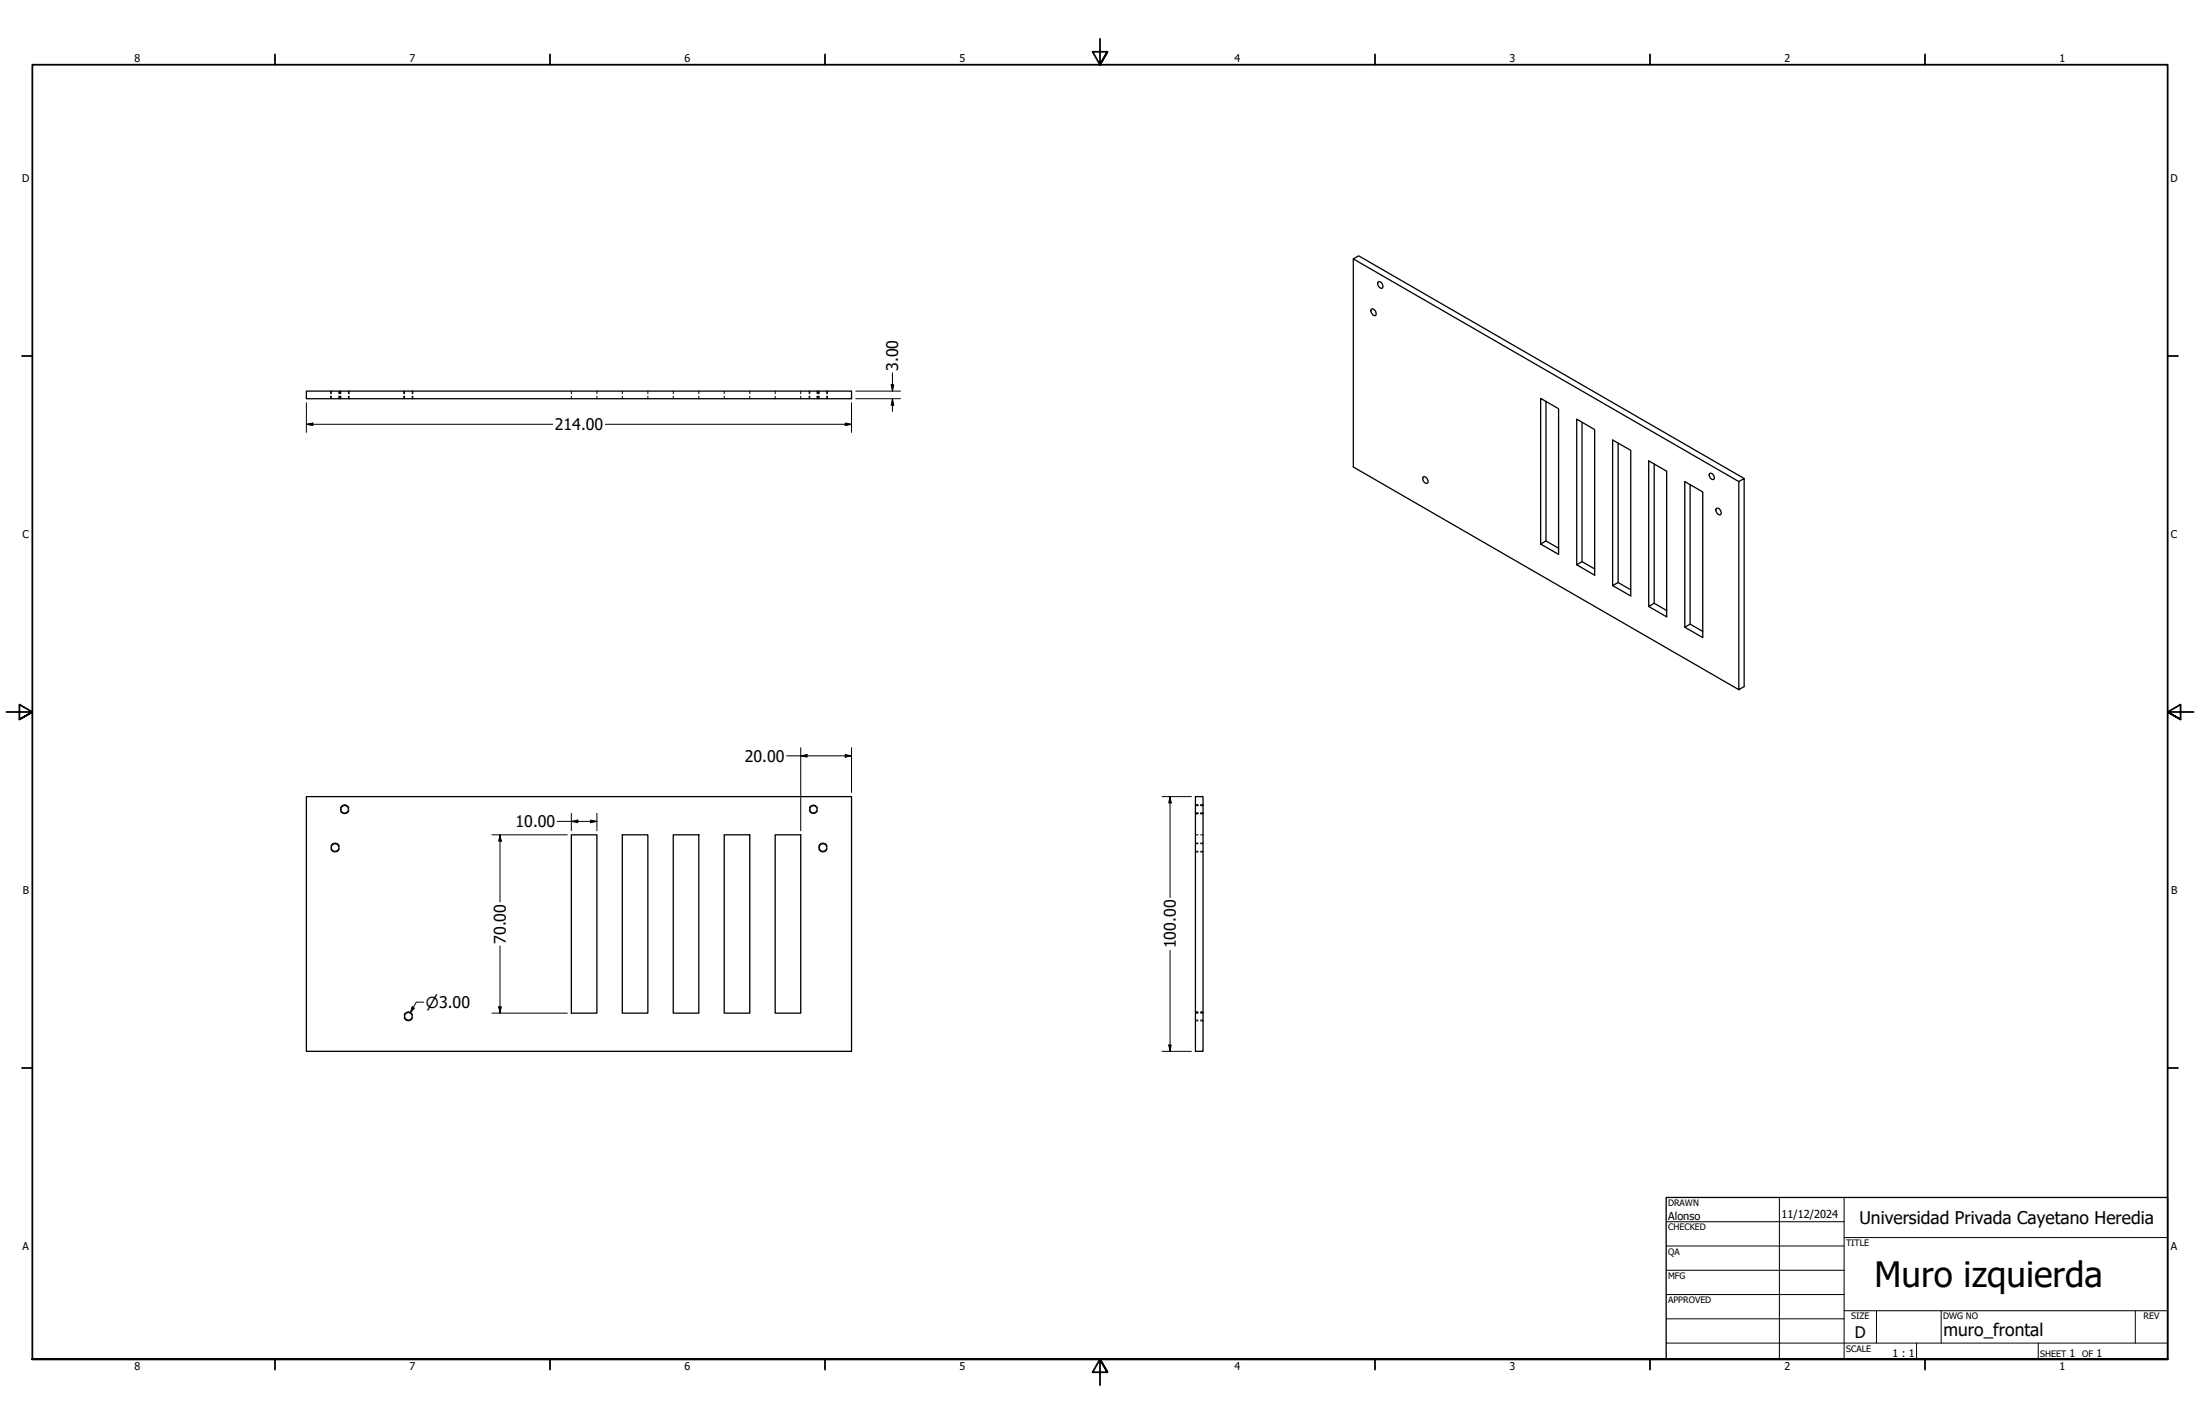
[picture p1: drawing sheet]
<svg xmlns="http://www.w3.org/2000/svg" width="864mm" height="559mm" viewBox="0 0 864 559" stroke-linecap="round" stroke-linejoin="round" font-family="sans-serif">
<!-- layer: Hidden Narrow (ANSI) -->
<g fill="none" stroke="#000" stroke-width=".39">
<path d="M129.8 153.5v1M129.8 155.4v1.1M133.3 153.5v1M133.3 155.4v1.1M133.5 153.5v1M133.5 155.4v1.1M137 153.5v1M137 155.4v1.1M158.5 153.5v1M158.5 155.4v1.1M162.1 153.5v1M162.1 155.4v1.1"/>
<path d="M317.6 153.5v1M317.6 155.4v1.1M321 153.5v1M321 155.4v1.1M321.2 153.5v1M321.2 155.4v1.1M324.8 153.5v1M324.8 155.4v1.1M133.7 317.1a1.71 1.71 0 0 1 1.6-1.3 1.71 1.71 0 0 1 1.7 1.3M133.7 318.1a1.73 1.73 0 0 0 1.6 1.2 1.73 1.73 0 0 0 1.7-1.2M317.7 318.1a1.68 1.68 0 0 0 1.6 1.2 1.68 1.68 0 0 0 1.6-1.2M317.8 317.1a1.63 1.63 0 0 1 1.5-1.2 1.63 1.63 0 0 1 1.6 1.2"/>
<path d="M469.3 315.9h1M469.3 319.3h1M469.3 315.8h1M471.3 315.9h.9M471.3 319.3h.9M471.3 315.8h.9M129.9 332a1.78 1.78 0 0 1 1.6-1.2 1.78 1.78 0 0 1 1.7 1.2M129.9 333.1a1.78 1.78 0 0 0 1.6 1.2 1.78 1.78 0 0 0 1.7-1.2M321.4 332a1.73 1.73 0 0 1 1.6-1.2 1.73 1.73 0 0 1 1.7 1.2M321.4 333.1a1.73 1.73 0 0 0 1.6 1.2 1.73 1.73 0 0 0 1.7-1.2M469.3 330.8h1M469.3 334.3h1"/>
<path d="M471.3 330.8h.9M471.3 334.3h.9M158.6 398.3a1.73 1.73 0 0 1 1.7-1.2 1.73 1.73 0 0 1 1.6 1.2M158.6 399.4a1.71 1.71 0 0 0 1.7 1.2 1.71 1.71 0 0 0 1.6-1.2M469.3 397.1h1M471.3 397.1h.9M469.3 400.6h1M471.3 400.6h.9"/>
</g>
<!-- layer: Visible (ANSI) -->
<g fill="none" stroke="#000" stroke-width=".51">
<path d="M531.2 101.6l151.4 87.4 2.1-1.2v81.6l-2.1 1.2v-81.6M540.9 110.7l.3-.2a1.79 1.79 0 0 1 1.4 2.6 1.8 1.8 0 0 1-1.7-2.4zM538.2 121.4l.4-.2a1.86 1.86 0 0 1 1.4 2.6 1.87 1.87 0 0 1-1.8-2.4zM120.3 153.5h214v3h-214zM606.9 157.5v54.8l-2.1 1.2v-57.2l7 4.1v57.2l-7-4.1M618.9 164.5l7.1 4.1v57.1l-7.1-4.1zM621 165.7v54.7M635.2 173.9v54.7l-2.2 1.2v-57.1l7.1 4v57.2l-7.1-4.1M558.5 187.3l.4-.3a1.83 1.83 0 0 1 1.4 2.6 1.78 1.78 0 0 1-1.8-2.3zM649.4 182.1v54.6l-2.2 1.3v-57.2l7 4.1v57.2l-7-4.1M663.4 190.2v54.7l-2 1.2v-57.1l7 4v57.2l-7-4.1M671.1 185.9l.3-.2a1.51 1.51 0 0 1 1.4 .9 1.51 1.51 0 0 1-.3 1.6 1.82 1.82 0 0 1-1.4-2.3z"/>
<path d="M673.7 199.6l.3-.2a1.79 1.79 0 0 1 1.4 2.6 1.8 1.8 0 0 1-1.7-2.4zM684.7 187.8l-151.4-87.4-2.1 1.2v81.7l151.4 87.3M606.9 212.3l4.9 2.8M618.9 221.6l2.1-1.2 5 2.9M635.2 228.6l4.9 2.9M649.4 236.7l4.8 2.9M663.4 244.9l5 2.9M120.3 312.6h214v100h-214zM469.3 312.6h2.9v100h-2.9zM224.3 327.6h10v70h-10zM244.3 327.6h10v70h-10zM264.3 327.6h10v70h-10z"/>
<path d="M284.3 327.6h10v70h-10zM304.3 327.6h10v70h-10z"/>
<circle cx="135.3" cy="317.6" r="1.49"/>
<circle cx="319.3" cy="317.6" r="1.43"/>
<circle cx="131.5" cy="332.6" r="1.49"/>
<circle cx="323.1" cy="332.6" r="1.49"/>
<circle cx="160.3" cy="398.8" r="1.49"/>
</g>
<!-- layer: Hidden (ANSI) -->
<g fill="none" stroke="#000" stroke-width=".39">
<path d="M130 153.5v1M130 155.4v1.1M133 153.5v1M133 155.4v1.1M133.8 153.5v1M133.8 155.4v1.1M136.8 153.5v1M136.8 155.4v1.1M158.8 153.5v1M158.8 155.4v1.1M161.8 153.5v1M161.8 155.4v1.1"/>
<path d="M224.3 153.5v1M224.3 155.4v1.1M234.3 153.5v1M234.3 155.4v1.1M244.3 153.5v1M244.3 155.4v1.1M254.3 153.5v1M254.3 155.4v1.1M264.3 153.5v1M264.3 155.4v1.1M274.3 153.5v1M274.3 155.4v1.1"/>
<path d="M284.3 153.5v1M284.3 155.4v1.1M294.3 153.5v1M294.3 155.4v1.1M304.3 153.5v1M304.3 155.4v1.1M314.3 153.5v1M314.3 155.4v1.1M317.9 153.5v1M317.9 155.4v1.1M320.7 153.5v1M320.7 155.4v1.1"/>
<path d="M321.6 153.5v1M321.6 155.4v1.1M324.5 153.5v1M324.5 155.4v1.1M469.3 316.2h1M469.3 319h1M469.3 316.1h1M471.3 316.2h.9M471.3 319h.9M471.3 316.1h.9M469.3 327.6h1M469.3 331.1h1"/>
<path d="M469.3 334.1h1M471.3 327.6h.9M471.3 331.1h.9M471.3 334.1h.9M469.3 397.6h1M469.3 397.3h1M471.3 397.6h.9M471.3 397.3h.9M469.3 400.3h1M471.3 400.3h.9"/>
</g>
<!-- layer: Border (ANSI) -->
<g fill="none" stroke="#000" stroke-width=".7">
<path d="M431.8 15.2v10.2l-2.9-5.1h5.8l-2.9 5.1 2.9-5.1M107.9 21.3v4.1M215.9 21.3v4.1M323.8 21.3v4.1M539.8 21.3v4.1M647.7 21.3v4.1M755.6 21.3v4.1M8.6 139.7h4.1M850.9 139.7h4.1M2.5 279.4h10.2l-5.1-2.9v5.8l5.1-2.9-5.1 2.9M861.1 279.4h-10.2l5.1-2.9v5.8l-5.1-2.9 5.1 2.9M8.6 419.1h4.1"/>
<path d="M850.9 419.1h4.1M12.7 533.4v-508h838.2v508h-838.2h838.2M107.9 533.4v4.1M215.9 533.4v4.1M323.8 533.4v4.1M434.7 538.5l-2.9-5.1 2.9 5.1h-5.8l2.9-5.1v10.2M539.8 533.4v4.1M647.7 533.4v4.1M755.6 533.4v4.1"/>
</g>
<!-- layer: Title (ANSI) -->
<g fill="none" stroke="#000" stroke-width=".39">
<path d="M654 479.4h69.9M698.5 469.9v63.5M723.9 469.9v63.5M654 488.9h69.9M654 498.5h69.9M723.9 485.6h127M654 508h69.9M654 517.5h69.9M723.9 514.3h127M736.6 514.3v12.7M762 514.3v12.7M838.2 514.3v12.7"/>
<path d="M654 527h196.9M752.3 527v6.4M800.1 527v6.4"/>
</g>
<path d="M654 469.9h196.9v63.5h-196.9z" fill="none" stroke="#000" stroke-width=".51"/>
<!-- layer: Dimension (ANSI) -->
<g fill="none" stroke="#000" stroke-width=".39">
<path d="M120.3 158.1v11.6M334.3 158.1v11.6M335.9 156.5h17.6M335.9 153.5h17.6M349.8 151h1l-.5 2.5zM350.3 156.5l.5 2.5h-1zM350.3 146.3v7.2M350.3 156.5v5M120.3 166.5l2.5-.5v1zM120.3 166.5h96.7M237.6 166.5h96.7M331.8 166l2.5 .5-2.5 .5z"/>
<path d="M308.8 296.6h25.5M314.3 296.6l2.5-.5v1zM314.3 293.4v32.6M331.8 296.1l2.5 .5-2.5 .5zM334.3 293.4v17.6M224.3 319.2v6.8M234.3 319.2v6.8M456.1 312.6h11.6M459.3 312.6l.4 2.5h-.9zM459.3 312.6v39.6M193.1 327.6h29.6M196.3 327.6l.5 2.5h-1z"/>
<path d="M196.3 327.6v26.3M218.8 322.3h15.5M224.3 322.3l2.5-.5v1zM231.8 321.8l2.5 .5-2.5 .5zM196.3 371.2v26.4M459.3 372.9v39.7M161.8 395.1l.9 .5-1.7 1.9zM166.4 393.3h-3l-2.4 4.2M193.1 397.6h29.6M195.8 395.1h1l-.5 2.5zM456.1 412.6h11.6M458.8 410.1h.9l-.4 2.5z"/>
</g>
<g fill="#000">
<path d="M349.8 151h1l-.5 2.5zM350.3 156.5l.5 2.5h-1zM120.3 166.5l2.5-.5v1zM331.8 166l2.5 .5-2.5 .5zM314.3 296.6l2.5-.5v1zM331.8 296.1l2.5 .5-2.5 .5zM459.3 312.6l.4 2.5h-.9zM196.3 327.6l.5 2.5h-1zM224.3 322.3l2.5-.5v1zM231.8 321.8l2.5 .5-2.5 .5zM161.8 395.1l.9 .5-1.7 1.9zM195.8 395.1h1l-.5 2.5z"/>
<path d="M458.8 410.1h.9l-.4 2.5z"/>
</g>
<text font-size="13.7" x="735.8" y="504.9">Muro izquierda</text>
<g font-size="6.9">
<text x="729.9" y="480.4">Universidad Privada Cayetano Heredia</text>
<text x="762.9" y="524.3">muro_frontal</text>
</g>
<g font-size="6.3">
<text x="352.6" y="145.5" transform="rotate(-90 352.6 145.5)">3.00</text>
<text x="217.7" y="168.8">214.00</text>
<text x="292.4" y="298.9">20.00</text>
<text x="202.4" y="324.6">10.00</text>
<text x="198.6" y="370.4" transform="rotate(-90 198.6 370.4)">70.00</text>
<text x="461.6" y="372.1" transform="rotate(-90 461.6 372.1)">100.00</text>
<text x="728.1" y="524.9">D</text>
</g>
<text font-size="6" x="167.2" y="395.4">⌀3.00</text>
<g font-size="4.3">
<text x="654.8" y="478.6">Alonso</text>
<text x="699.3" y="478">11/12/2024</text>
</g>
<g font-size="4.2">
<text x="52.8" y="24.4">8</text>
<text x="160.8" y="24.4">7</text>
<text x="268.7" y="24.4">6</text>
<text x="376.7" y="24.4">5</text>
<text x="484.6" y="24.4">4</text>
<text x="592.6" y="24.4">3</text>
<text x="700.5" y="24.4">2</text>
<text x="808.5" y="24.4">1</text>
<text x="8.8" y="71.4">D</text>
<text x="852" y="71.4">D</text>
<text x="8.9" y="211.1">C</text>
<text x="852.2" y="211.1">C</text>
<text x="9" y="350.8">B</text>
<text x="852.2" y="350.8">B</text>
<text x="8.9" y="490.5">A</text>
<text x="852.2" y="490.5">A</text>
<text x="742.9" y="532.6">1 : 1</text>
<text x="812.4" y="532.6">1</text>
<text x="823" y="532.6">1</text>
<text x="52.8" y="537.5">8</text>
<text x="160.8" y="537.5">7</text>
<text x="268.7" y="537.5">6</text>
<text x="376.7" y="537.5">5</text>
<text x="484.6" y="537.5">4</text>
<text x="592.6" y="537.5">3</text>
<text x="700.5" y="537.5">2</text>
<text x="808.5" y="537.5">1</text>
</g>
<g font-size="3.5">
<text x="654.8" y="473.2">DRAWN</text>
<text x="654.8" y="482.8">CHECKED</text>
<text x="724.7" y="488.9">TITLE</text>
<text x="654.8" y="492.3">QA</text>
<text x="654.8" y="501.8">MFG</text>
<text x="654.8" y="511.4">APPROVED</text>
<text x="726.7" y="517.7">SIZE</text>
<text x="762.8" y="517.7">DWG NO</text>
<text x="841.4" y="517.7">REV</text>
<text x="724.7" y="530.4">SCALE</text>
<text x="800.9" y="532.6">SHEET</text>
<text x="817.4" y="532.6">OF</text>
</g>
</svg>
